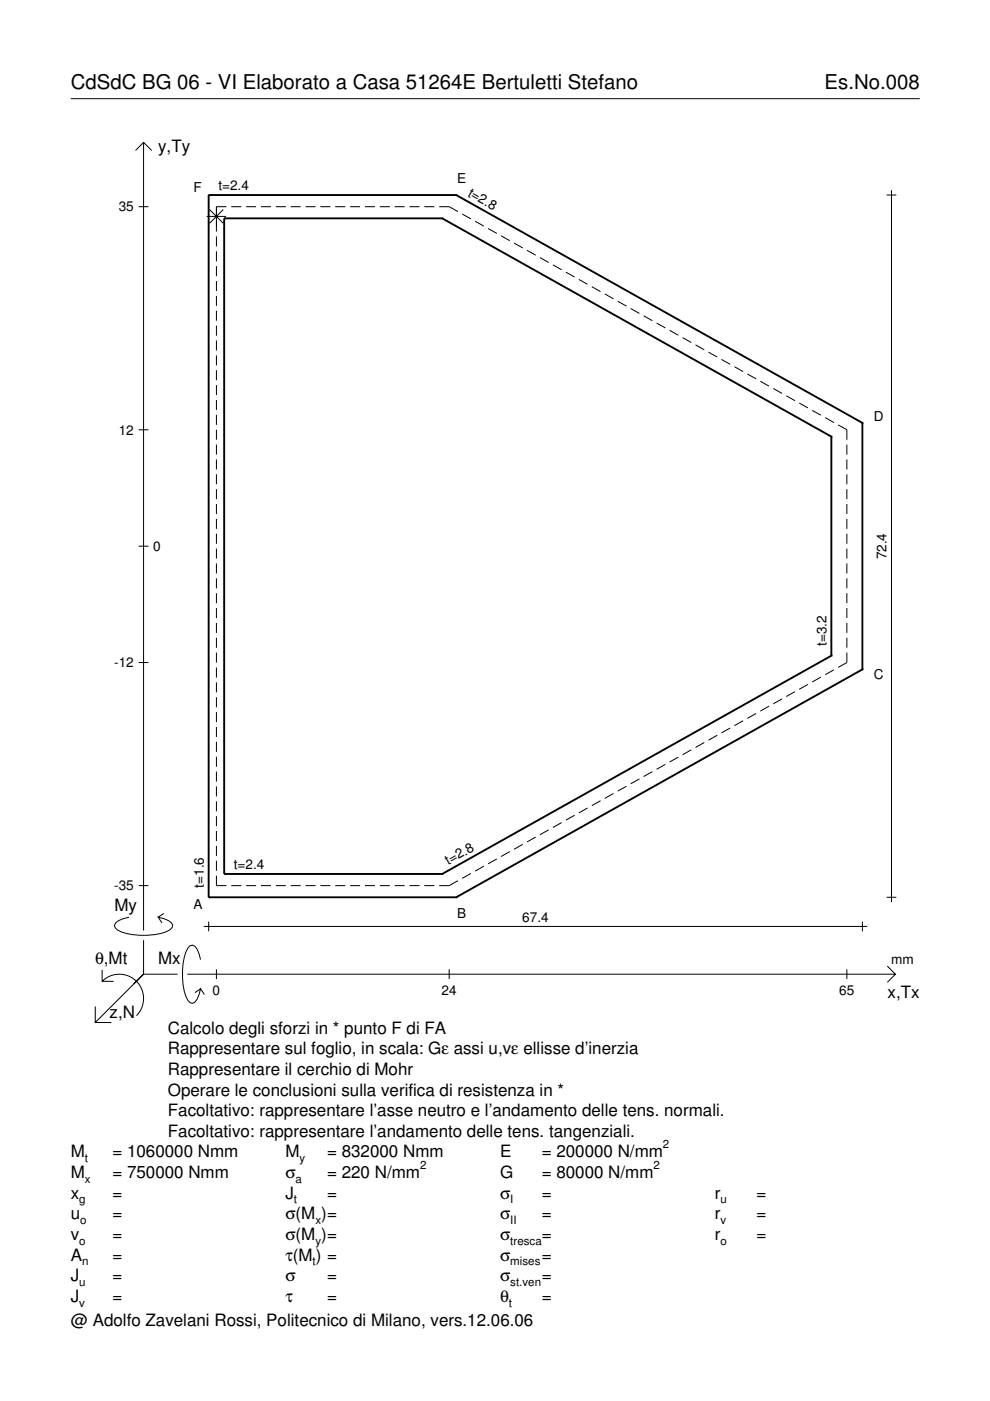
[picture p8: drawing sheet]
<svg xmlns="http://www.w3.org/2000/svg" width="210mm" height="297mm" viewBox="0 0 210 297" stroke-linecap="round" stroke-linejoin="round" font-family="sans-serif">
<g fill="none" stroke="#000" stroke-width=".21">
<path d="M15 20.9h180M28.7 31.9l1.7-1.7 1.8 1.7M30.4 30.2v167.1M29.4 43.8h2.1M43.8 45.9h4.1M44.4 44.4l2.9 2.9M45.9 50.1v2.2M45.9 53.3v2.1M45.9 56.4v2.2M45.9 59.6v2.1M47.3 44.4l-2.9 2.9M48 43.8h-2.1v5.3"/>
<path d="M49 43.8h2.2M52.2 43.8h2.1M55.3 43.8h2.1M58.5 43.8h2.1M61.6 43.8h2.1M64.8 43.8h2.1M67.9 43.8h2.1M71.1 43.8h2.1M74.2 43.8h2.1M77.4 43.8h2.1M80.5 43.8h2.1M83.7 43.8h2.1"/>
<path d="M86.8 43.8h2.1M90 43.8h2.1M93.1 43.8h2.1l1.9 1.1M98 45.4l1.8 1M100.7 46.9l1.9 1M103.5 48.5l1.8 1M106.2 50l1.9 1M109 51.5l1.8 1.1M111.7 53.1l1.9 1M114.5 54.6l1.8 1.1M117.2 56.2l1.9 1M120 57.7l1.8 1"/>
<path d="M122.7 59.2l1.9 1.1M188 41.4h2M189 40.3v151M45.9 62.7v2.2M45.9 65.9v2.1M45.9 69v2.2M45.9 72.2v2.1M45.9 75.3v2.2M45.9 78.5v2.1M125.5 60.8l1.8 1M128.2 62.3l1.9 1.1M131 63.9l1.8 1"/>
<path d="M133.7 65.4l1.9 1.1M136.5 67l1.8 1M139.2 68.5l1.9 1M142 70l1.8 1.1M144.7 71.6l1.9 1M147.5 73.1l1.8 1.1M150.2 74.7l1.9 1M153 76.2l1.8 1M155.7 77.7l1.9 1.1M158.5 79.3l1.8 1M29.4 91.1h2.1M45.9 81.6v2.2"/>
<path d="M45.9 84.8v2.1M45.9 87.9v2.2M45.9 91.1v2.1M45.9 94.3v2.1M45.9 97.4v2.1M161.2 80.8l1.9 1.1M164 82.4l1.8 1M166.7 83.9l1.9 1.1M169.5 85.5l1.8 1M172.2 87l1.9 1M175 88.5l1.8 1.1M177.7 90.1l1.9 1v2.1"/>
<path d="M179.6 94.3v2.1M179.6 97.4v2.1M29.4 115.8h2.1M45.9 100.6v2.1M45.9 103.7v2.1M45.9 106.9v2.1M45.9 110v2.1M45.9 113.2v2.1M45.9 116.3v2.1M45.9 119.5v2.1M179.6 100.6v2.1M179.6 103.7v2.1"/>
<path d="M179.6 106.9v2.1M179.6 110v2.1M179.6 113.2v2.1M179.6 116.3v2.1M179.6 119.5v2.1M45.9 122.6v2.1M45.9 125.8v2.1M45.9 128.9v2.1M45.9 132.1v2.1M45.9 135.2v2.1M45.9 138.4v2.1M179.6 122.6v2.1"/>
<path d="M179.6 125.8v2.1M179.6 128.9v2.1M179.6 132.1v2.1M179.6 135.2v2.1M179.6 138.4v2.1l-1.9 1M29.4 140.5h2.1M45.9 141.5v2.2M45.9 144.7v2.1M45.9 147.8v2.2M45.9 151v2.1M45.9 154.1v2.2M45.9 157.3v2.1"/>
<path d="M146.6 159l-1.9 1M149.3 157.4l-1.8 1.1M152.1 155.9l-1.9 1M154.8 154.4l-1.8 1M157.6 152.8l-1.9 1.1M160.3 151.3l-1.8 1M163.1 149.7l-1.9 1.1M165.8 148.2l-1.8 1M168.6 146.6l-1.9 1.1M171.3 145.1l-1.8 1M174.1 143.6l-1.9 1M176.8 142l-1.8 1.1"/>
<path d="M45.9 160.4v2.2M45.9 163.6v2.1M45.9 166.7v2.2M45.9 169.9v2.1M45.9 173v2.2M45.9 176.2v2.1M45.9 179.4v2.1M110.8 179l-1.8 1.1M113.6 177.5l-1.9 1M116.3 175.9l-1.8 1.1M119.1 174.4l-1.9 1M121.8 172.9l-1.8 1"/>
<path d="M124.6 171.3l-1.9 1.1M127.3 169.8l-1.8 1M130.1 168.2l-1.9 1.1M132.8 166.7l-1.8 1M135.6 165.1l-1.9 1.1M138.3 163.6l-1.8 1M141.1 162.1l-1.9 1M143.8 160.5l-1.8 1.1M27.3 194.5a3.6 3.6 0 0 0-3 1.7l.1 .5a5.6 5.6 0 0 0 3.8 1.5 13.4 13.4 0 0 0 7.8-1l.5-.5 .1-.5a3.6 3.6 0 0 0-3.1-1.7l.8 1.2M29.4 187.8h2.1M30.4 199.3v7.3M34.7 193.7l-1.2 .8"/>
<path d="M43.2 196.4h140.7M44.2 195.4v2.1M45.9 185.7v2.1h2.1M45.9 182.5v2.1M49 187.8h2.2M52.2 187.8h2.1M55.3 187.8h2.1M58.5 187.8h2.1M61.6 187.8h2.1M64.8 187.8h2.1M67.9 187.8h2.1M71.1 187.8h2.1"/>
<path d="M74.2 187.8h2.1M77.4 187.8h2.1M80.5 187.8h2.1M83.7 187.8h2.1M86.8 187.8h2.1M90 187.8h2.1M97.1 186.7l-1.9 1.1h-2.1M99.8 185.2l-1.8 1M102.6 183.7l-1.9 1M105.3 182.1l-1.8 1.1M108.1 180.6l-1.9 1M182.8 195.4v2.1"/>
<path d="M188 190.2h2M20.2 213.4v3.4h3.4M21.7 208.1a5.1 5.1 0 0 1 7.2 0 5.1 5.1 0 0 1 0 7.2M21.7 205.6v2.5h2.4M30.4 206.6l-10.2 10.2M30.4 206.6h7.2M39.7 206.6h150.1M42.5 203.5a3.6 3.6 0 0 0-1.7-3.1l-.5 .1a5.7 5.7 0 0 0-1.5 3.8 13.3 13.3 0 0 0 1 7.8l.5 .5 .5 .1a3.6 3.6 0 0 0 1.7-3.1l-1.2 .9M42.5 209.6l.8 1.3M45.9 205.5v2.1M95.2 205.5v2.1M179.6 205.5v2.1"/>
<path d="M188.1 204.8l1.7 1.8-1.7 1.7"/>
</g>
<g fill="none" stroke="#000" stroke-width=".4">
<path d="M44.2 41.4h.1M44.2 41.4h52.5M44.2 41.4v148.8M47.5 46.3h.1M47.5 46.3h46.3M47.5 46.3v139M93.8 46.3h.1M93.8 46.3l82.5 46.3M96.7 41.4h.1M96.7 41.4l86.1 48.3M176.3 92.6h.1M176.3 92.6v46.4"/>
<path d="M182.8 89.7h.1M182.8 89.7v52.2M176.3 139h.1M176.3 139l-82.5 46.3M182.8 141.9h.1M182.8 141.9l-86.1 48.3M44.2 190.2h.1M44.2 190.2h52.5M47.5 185.3h.1M47.5 185.3h46.3M93.8 185.3h.1M96.7 190.2h.1"/>
</g>
<g font-size="4.3">
<text x="15" y="18.9">CdSdC BG 06 - VI Elaborato a Casa 51264E Bertuletti Stefano</text>
<text x="174.8" y="18.9">Es.No.008</text>
</g>
<g font-size="3.6">
<text x="33.5" y="32.3">y,Ty</text>
<text x="24.3" y="193.2">My</text>
<text x="20.1" y="204.5">θ,Mt</text>
<text x="33.5" y="204.5">Mx</text>
<text x="23.2" y="215.8">z,N</text>
<text x="188.2" y="211.7">x,Tx</text>
<text x="35.6" y="219.2">Calcolo degli sforzi in * punto F di FA</text>
<text x="35.6" y="227.9">Rappresentare il cerchio di Mohr</text>
<text x="35.6" y="223.5">Rappresentare sul foglio, in scala: Gε assi u,vε ellisse d’inerzia</text>
<text x="35.6" y="232.3">Operare le conclusioni sulla verifica di resistenza in *</text>
<text x="35.6" y="236.7">Facoltativo: rappresentare l’asse neutro e l’andamento delle tens. normali.</text>
<text x="15" y="245.4">M</text>
<text x="23.8" y="245.4">= 1060000 Nmm</text>
<text x="35.6" y="241">Facoltativo: rappresentare l’andamento delle tens. tangenziali.</text>
<text x="60.5" y="245.4">M</text>
<text x="69.3" y="245.4">= 832000 Nmm</text>
<text x="106" y="245.4">E</text>
<text x="114.9" y="245.4">= 200000 N/mm</text>
<text x="15" y="249.8">M</text>
<text x="23.8" y="249.8">= 750000 Nmm</text>
<text x="60.5" y="249.8">σ</text>
<text x="69.3" y="249.8">= 220 N/mm</text>
<text x="106" y="249.8">G</text>
<text x="114.9" y="249.8">= 80000 N/mm</text>
<text x="15" y="254.2">x</text>
<text x="23.8" y="254.2">=</text>
<text x="60.5" y="254.2">J</text>
<text x="69.3" y="254.2">=</text>
<text x="106" y="254.2">σ</text>
<text x="114.9" y="254.2">=</text>
<text x="151.5" y="254.2">r</text>
<text x="160.4" y="254.2">=</text>
<text x="15" y="258.5">u</text>
<text x="15" y="262.9">v</text>
<text x="23.8" y="258.5">=</text>
<text x="23.8" y="262.9">=</text>
<text x="60.5" y="262.9">σ(M )=</text>
<text x="60.5" y="258.5">σ(M )=</text>
<text x="106" y="258.5">σ</text>
<text x="106" y="262.9">σ</text>
<text x="114.9" y="258.5">=</text>
<text x="114.9" y="262.9">=</text>
<text x="151.5" y="258.5">r</text>
<text x="151.5" y="262.9">r</text>
<text x="160.4" y="258.5">=</text>
<text x="160.4" y="262.9">=</text>
<text x="15" y="267.3">A</text>
<text x="23.8" y="267.3">=</text>
<text x="60.5" y="267.3">τ(M ) =</text>
<text x="106" y="267.3">σ</text>
<text x="114.9" y="267.3">=</text>
<text x="15" y="271.7">J</text>
<text x="23.8" y="271.7">=</text>
<text x="60.5" y="271.7">σ</text>
<text x="69.3" y="271.7">=</text>
<text x="106" y="271.7">σ</text>
<text x="114.9" y="271.7">=</text>
<text x="15" y="281.2">@ Adolfo Zavelani Rossi, Politecnico di Milano, vers.12.06.06</text>
<text x="15" y="276">J</text>
<text x="23.8" y="276">=</text>
<text x="60.5" y="276">τ</text>
<text x="69.3" y="276">=</text>
<text x="106" y="276">θ</text>
<text x="114.9" y="276">=</text>
</g>
<g font-size="2.9">
<text x="41" y="40.6">F</text>
<text x="46.3" y="40.3">t=2.4</text>
<text x="96.9" y="38.8">E</text>
<text x="99" y="41.5" transform="rotate(29 99 41.5)">t=2.8</text>
<text x="25.2" y="44.8">35</text>
<text x="185.3" y="89.3">D</text>
<text x="25.2" y="92.1">12</text>
<text x="32.5" y="116.8">0</text>
<text x="188" y="118.6" transform="rotate(-90 188 118.6)">72.4</text>
<text x="175.2" y="137" transform="rotate(-90 175.2 137)">t=3.2</text>
<text x="24.2" y="141.5">-12</text>
<text x="185.3" y="144.1">C</text>
<text x="49.6" y="184.3">t=2.4</text>
<text x="95" y="183.4" transform="rotate(-29 95 183.4)">t=2.8</text>
<text x="24.2" y="188.8">-35</text>
<text x="43.2" y="188.2" transform="rotate(-90 43.2 188.2)">t=1.6</text>
<text x="41" y="192.8">A</text>
<text x="96.9" y="194.6">B</text>
<text x="110.7" y="195.4">67.4</text>
<text x="189" y="204.5">mm</text>
<text x="45.1" y="210.9">0</text>
<text x="93.6" y="210.9">24</text>
<text x="178" y="210.9">65</text>
</g>
<g font-size="2.4">
<text x="140.6" y="243.4">2</text>
<text x="18" y="246.4">t</text>
<text x="18" y="250.8">x</text>
<text x="62.7" y="250.8">a</text>
<text x="63.5" y="246.4">y</text>
<text x="89.1" y="247.8">2</text>
<text x="138.6" y="247.8">2</text>
<text x="16.8" y="255.2">g</text>
<text x="62.3" y="255.2">t</text>
<text x="108.2" y="255.2">I</text>
<text x="152.7" y="255.2">u</text>
<text x="16.8" y="263.9">o</text>
<text x="17" y="259.5">o</text>
<text x="66.9" y="259.5">x</text>
<text x="66.9" y="263.9">y</text>
<text x="108.2" y="259.5">II</text>
<text x="108.2" y="263.9">tresca</text>
<text x="152.7" y="259.5">v</text>
<text x="152.7" y="263.9">o</text>
<text x="17.4" y="268.3">n</text>
<text x="66.3" y="268.3">t</text>
<text x="108.2" y="268.3">mises</text>
<text x="16.8" y="272.7">u</text>
<text x="108.2" y="272.7">st.ven</text>
<text x="16.8" y="277">v</text>
<text x="107.9" y="277">t</text>
</g>
</svg>
